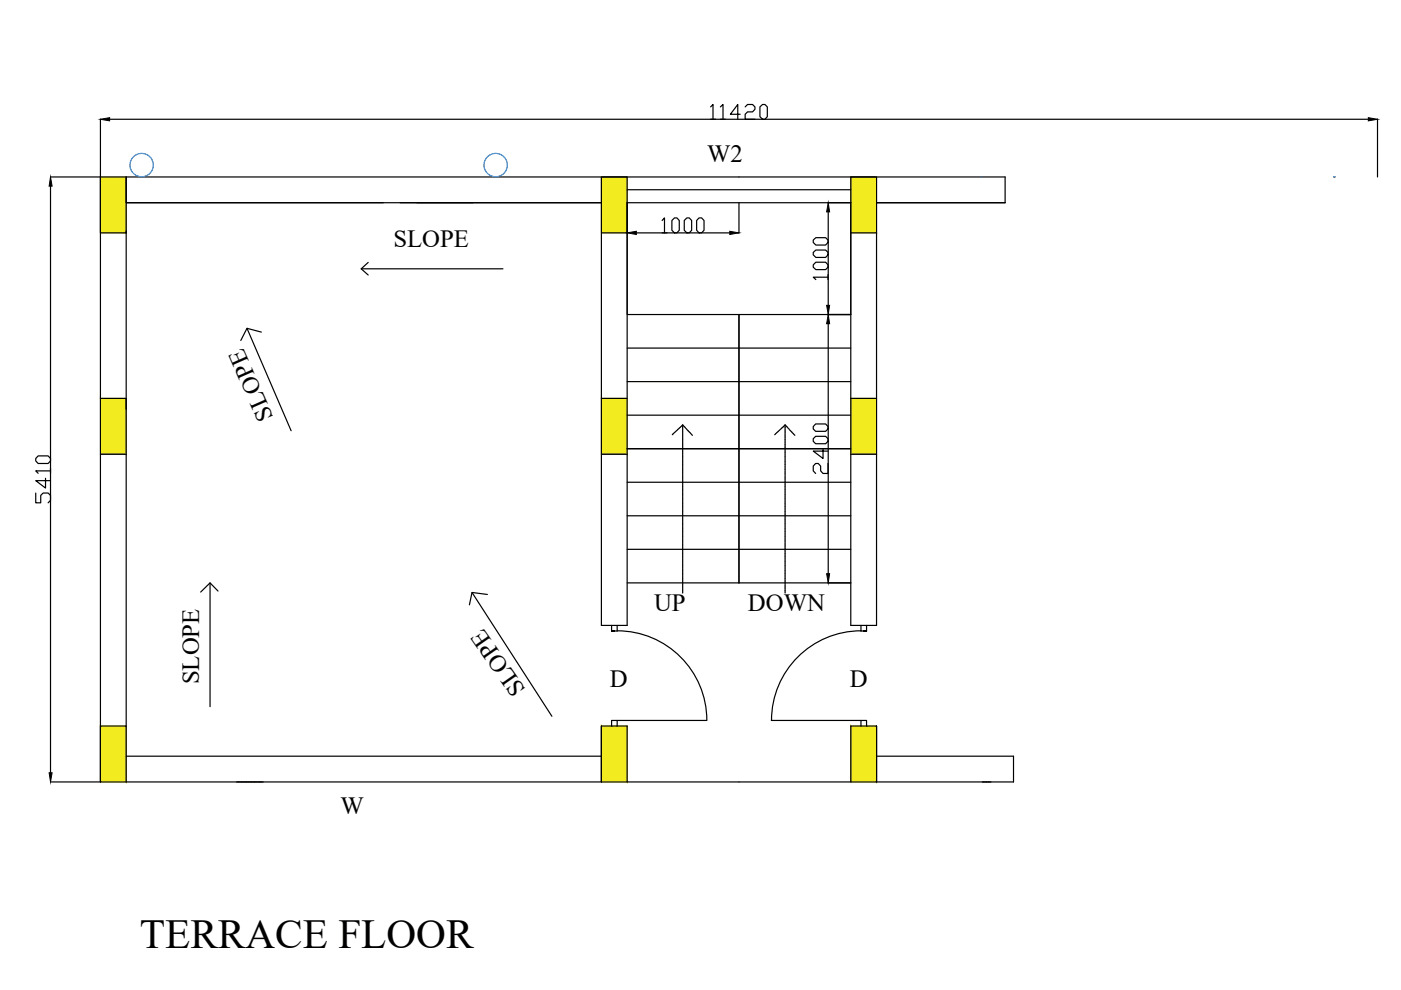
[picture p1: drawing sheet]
<svg xmlns="http://www.w3.org/2000/svg" width="297mm" height="210mm" viewBox="0 0 297 210" stroke-linecap="round" stroke-linejoin="round" font-family="sans-serif">
<!-- layer: 0 -->
<g fill="#f1eb1f" stroke="#f1eb1f" stroke-width=".21">
<path d="M180.4 37.5l5.4 5.5v-5.5zM180.4 37.5l5.4 5.5h-5.4z"/>
<path d="M127.5 37.5l5.5 5.5v-5.5zM127.5 37.5l5.5 5.5h-5.5z"/>
<path d="M21.3 37.5l5.5 11.4v-11.4zM21.3 37.5l5.5 11.4h-5.5z"/>
<path d="M180.4 43l5.4 6.4v-6.4zM180.4 43l5.4 6.4h-5.4z"/>
<path d="M127.5 43l5.5 6.4v-6.4zM127.5 43l5.5 6.4h-5.5z"/>
<path d="M21.3 48.9l5.5 .5v-.5zM21.3 48.9l5.5 .5h-5.5z"/>
<path d="M180.4 84.5l5.4 11.8v-11.8zM180.4 84.5l5.4 11.8h-5.4z"/>
<path d="M127.5 84.5l5.5 11.8v-11.8zM127.5 84.5l5.5 11.8h-5.5z"/>
<path d="M21.3 84.5l5.5 11.8v-11.8zM21.3 84.5l5.5 11.8h-5.5z"/>
<path d="M180.4 153.9l5.4 11.9v-11.9zM180.4 153.9l5.4 11.9h-5.4z"/>
<path d="M127.5 153.9l5.5 11.9v-11.9zM127.5 153.9l5.5 11.9h-5.5z"/>
<path d="M21.3 153.9l5.5 11.9v-11.9zM21.3 153.9l5.5 11.9h-5.5z"/>
</g>
<g fill="none" stroke="#000" stroke-width=".25">
<path d="M10.7 37.5h10.6M10.7 39.5v124.3M21.3 25.2v24.2h5.5v-11.9v5.5h100.7h-42.7M23.2 25.3h266.9M282.8 37.5h.2M292.1 25.2v12.3M26.8 48.9v105M26.8 43h54.5M76.6 57h30M78.1 55.6l-1.5 1.4 1.5 1.3M133 43v-5.5h-5.5v11.9h5.5M133 43v23.7h23.7"/>
<path d="M133 43v89.6h-5.5v-83.2M133 43h47.4M133 40.2h47.4M134.9 49.4h19.8M156.7 43v6.4M175.6 44.9v19.8M180.4 43v-5.5h5.4v11.9h-5.4M180.4 43v23.7h-23.7M180.4 43v89.6h5.4v-83.2M185.8 43h27.3v-5.5h-191.8v128.3v-11.9h5.5v11.9M52.4 69.6l9.3 21.7M55.4 70.4l-3-.8-1.3 2.6"/>
<path d="M133 73.8h47.4M156.7 66.7v56.9M175.6 66.7h4.8M175.6 68.6v53M21.3 84.5h5.5v2.3M21.3 96.3h5.5M127.5 96.3h5.5M127.5 84.5h5.5M133 80.9h47.4M133 88h47.4M133 95.1h47.4M142.7 92l-.2 .2"/>
<path d="M143 91.8l-.3 .2M143.2 91.5l-.2 .2M143.5 91.3l-.2 .2M143.7 91l-.1 .2M144 90.8l-.2 .2M144.3 90.6l-.2 .1M144.5 90.3l-.2 .2M144.7 90.1v.2M144.7 90.4v.6M144.7 91.1v.6M144.7 91.8v.2M144.7 92.1v.7"/>
<path d="M144.7 92.9v.6M144.7 93.6v.2M144.7 93.9v.6M144.7 94.6v.7M144.7 95.3v.3M144.7 95.7v.6M144.7 96.4v.6M144.7 97.1v.3M144.7 97.5v.6M144.7 98.2v.6M144.7 98.9v.3M144.7 99.2v.7"/>
<path d="M144.7 100v.6M144.7 90.1l-.1 .2M144.7 90.1l.2 .2M144.9 90.3l.3 .2M145.2 90.6l.2 .2M145.5 90.9l.1 .1M145.7 91.1l.2 .2M145.9 91.4l.2 .2M146.2 91.6l.2 .2M146.4 91.9l.2 .2M146.6 92.1l.2 .2M164.4 92l-.1 .2"/>
<path d="M164.7 91.8l-.2 .2M164.9 91.5l-.2 .2M165.2 91.3l-.2 .2M165.4 91l-.1 .2M165.7 90.8l-.2 .2M166 90.6l-.2 .1M166.2 90.3l-.2 .2M166.5 90.1v.2M166.5 90.4v.6M166.5 91.1v.6M166.5 91.8v.2M166.5 92.1v.7"/>
<path d="M166.5 92.9v.6M166.5 93.6v.2M166.5 93.9v.6M166.5 94.6v.7M166.5 95.3v.3M166.5 95.7v.6M166.5 96.4v.6M166.5 97.1v.3M166.5 97.5v.6M166.5 98.2v.6M166.5 98.9v.3M166.5 99.2v.7"/>
<path d="M166.5 100v.6M166.5 90.1l-.2 .2M166.5 90.1l.1 .2M166.7 90.3l.2 .2M166.9 90.6l.2 .2M167.2 90.9l.1 .1M167.4 91.1l.2 .2M167.6 91.4l.3 .2M167.9 91.6l.2 .2M168.1 91.9l.2 .2M168.4 92.1l.1 .2M180.4 96.3h5.4"/>
<path d="M180.4 84.5h5.4M133 102.2h47.4M133 109.4h47.4M133 116.5h47.4M144.7 100.7v.2M144.7 101v.7M144.7 101.7v.7M144.7 102.5v.2M144.7 102.8v.6M144.7 103.5v.7M144.7 104.2v.3M144.7 104.6v.6"/>
<path d="M144.7 105.3v.6M144.7 106v.3M144.7 106.4v.6M144.7 107.1v.6M144.7 107.8v.2M144.7 108.1v.7M144.7 108.9v.6M144.7 109.6v.2M144.7 109.9v.6M144.7 110.6v.7M144.7 111.4v.2M144.7 111.7v.6"/>
<path d="M144.7 112.4v.6M144.7 113.1v.3M144.7 113.5v.6M144.7 114.2v.6M144.7 114.9v.3M144.7 115.2v.7M144.7 116v.6M144.7 116.7v.2M144.7 117v.7M144.7 117.7v.7M144.7 118.5v.2M144.7 118.8v.6"/>
<path d="M144.7 119.5v.7M166.5 100.7v.2M166.5 101v.7M166.5 101.7v.7M166.5 102.5v.2M166.5 102.8v.6M166.5 103.5v.7M166.5 104.2v.3M166.5 104.6v.6M166.5 105.3v.6M166.5 106v.3M166.5 106.4v.6"/>
<path d="M166.5 107.1v.6M166.5 107.8v.2M166.5 108.1v.7M166.5 108.9v.6M166.5 109.6v.2M166.5 109.9v.6M166.5 110.6v.7M166.5 111.4v.2M166.5 111.7v.6M166.5 112.4v.6M166.5 113.1v.3M166.5 113.5v.6"/>
<path d="M166.5 114.2v.6M166.5 114.9v.3M166.5 115.2v.7M166.5 116v.6M166.5 116.7v.2M166.5 117v.7M166.5 117.7v.7M166.5 118.5v.2M166.5 118.8v.6M166.5 119.5v.7M44.5 123.6v26.2M46.2 125.3l-1.7-1.7-2 1.9"/>
<path d="M100.1 125.6l16.9 26.3M103.3 126l-3.2-.4-.6 2.6M129.7 132.6v1.2M130.9 132.6v1.2h-1.2h.6M130.9 133.7a19 19 0 0 1 19 19M133 123.6h47.4M144.7 120.2v.3M144.7 120.6v.6M144.7 121.3v.6M144.7 122v.3M144.7 122.4v.6M144.7 123.1v.6"/>
<path d="M144.7 123.8v.3M144.7 124.1v.7M144.7 124.9v.6M144.7 125.6v.1M166.5 120.2v.3M166.5 120.6v.6M166.5 121.3v.6M166.5 122v.3M166.5 122.4v.6M166.5 123.1v.6M166.5 123.8v.3M166.5 124.1v.7"/>
<path d="M166.5 124.9v.6M166.5 125.6v.1M175.6 123.5v.1M182.5 132.6v1.2h1.2h-.6M182.6 133.7a19 19 0 0 0-19 19M183.7 132.6v1.2M127.5 153.9v11.9v-11.9h5.5v11.9M129.7 153.9v-1.1h1.2v1.1M130.9 152.8h18.9M163.5 152.8h19M182.5 153.9v-1.1h1.2v1.1M185.8 153.9v11.9v-11.9h-5.4v11.9"/>
<path d="M26.8 160.3h100.7M185.8 160.3h29.1v5.5h-204.2"/>
</g>
<path d="M10.7 37.5l.3 2h-.6zM21.3 25.3l1.9-.4v.7zM290.1 24.9l2 .4-2 .3zM133 49.4l1.9-.4v.7zM154.7 49l2 .4-2 .3zM175.6 43l.3 1.9h-.6zM175.6 66.7l.3 1.9h-.6zM175.3 64.7h.6l-.3 2zM175.3 121.6h.6l-.3 2zM10.4 163.8h.6l-.3 2z" fill="#000" stroke="#000" stroke-width=".21"/>
<g fill="none" stroke="#2776bb" stroke-width=".25">
<path d="M208 37.5h.2M282.8 37.5h.3"/>
<circle cx="30" cy="35" r="2.48"/>
<circle cx="105.1" cy="35" r="2.48"/>
</g>
<text font-size="8.8" x="29.7" y="201.1">TERRACE FLOOR</text>
<g font-size="6.6">
<text x="149.6" y="26.5">11420</text>
<text x="139" y="50.4">1000</text>
<text x="176.4" y="60.7" transform="rotate(-90 176.4 60.7)">1000</text>
<text x="176.4" y="101.6" transform="rotate(-90 176.4 101.6)">2400</text>
<text x="11.6" y="108" transform="rotate(-90 11.6 108)">5410</text>
</g>
<g font-size="5.3">
<text x="149.9" y="34.3">W2</text>
<text x="83.4" y="52.3">SLOPE</text>
<text x="58" y="88.3" transform="rotate(-114 58 88.3)">SLOPE</text>
<text x="138.7" y="129.6">UP</text>
<text x="158.6" y="129.5">DOWN</text>
<text x="42.2" y="145.1" transform="rotate(-90 42.2 145.1)">SLOPE</text>
<text x="111.6" y="146.1" transform="rotate(-125 111.6 146.1)">SLOPE</text>
<text x="129.3" y="145.6">D</text>
<text x="180.2" y="145.6">D</text>
<text x="72.2" y="172.6">W</text>
</g>
</svg>
